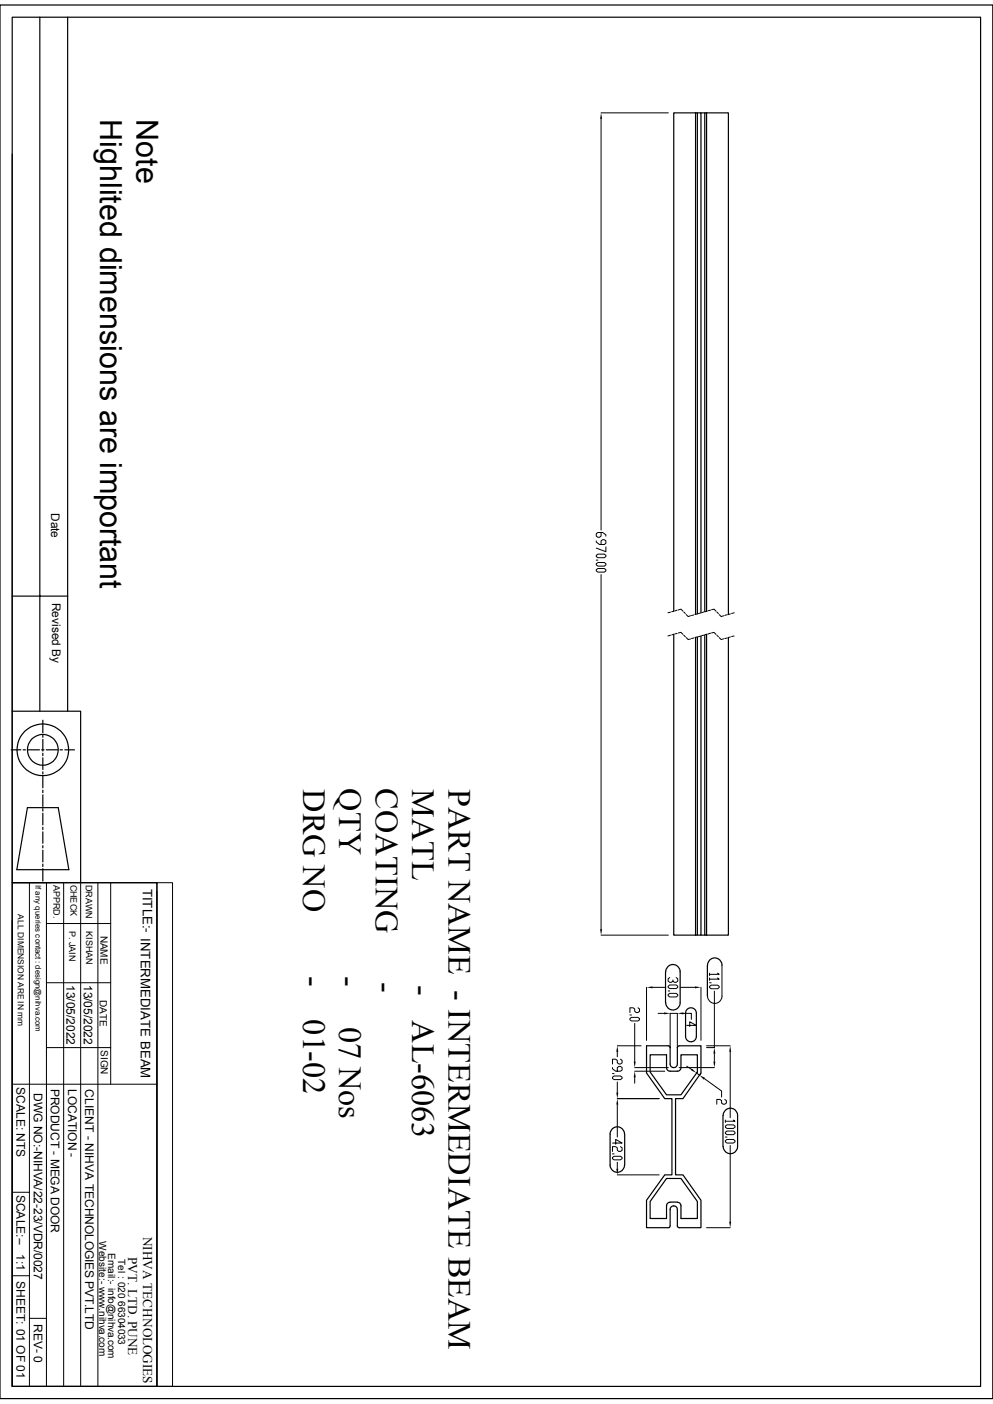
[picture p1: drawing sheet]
<svg xmlns="http://www.w3.org/2000/svg" width="210mm" height="297mm" viewBox="0 0 210 297" stroke-linecap="round" stroke-linejoin="round" font-family="sans-serif">
<g fill="none" stroke="#000" stroke-width=".25">
<path d="M0 1.1h210v294.8h-210zM2.6 3.6h204.8v289.7h-204.8zM8.4 3.6v146.9M14.3 3.6v146.9M2.6 32.6v117.9h14.5v36.2M147.1 23.9h.4v106M147.1 23.9h-4.6v105.4M147.1 23.9v106.1M147.5 23.9h.8v105.7M148.3 23.9h.8M149.4 23.9h4.7v106.1M149.4 23.9h-.3v105.5"/>
<path d="M149.4 23.9v105.4M2.6 126.1h11.7M142.5 134.2v63.6h4.6M147.1 134.8v63M147.5 134.7v63.1h-.4M148.3 134.5v63.3h-.8M149.1 134.3v63.5h.3M149.4 134.2v63.6M154.1 134.9v62.9h-4.7M2.4 158.6h2M2.6 150.5v36.2M4.9 158.6h.5"/>
<path d="M5.9 158.6h2.4M8.8 158.6h.5M9.1 152.4v2.6M9.1 155.4v.6M9.1 156.4v2.5M9.1 159.3v.6M9.8 158.6h2.4M12.7 158.6h.5M13.7 158.6h2M5.8 170.9h6.5l2.3 13.1h-11zM9.1 160.3v2.5M9.1 163.3v.4"/>
<path d="M9.1 164.3v2.4M9.1 167.2v.5M9.1 168.1v2.5M9.1 171.1v.5M9.1 172v2.5M9.1 175v.5M9.1 176v2.4M9.1 178.9v.5M9.1 179.9v2.4M2.6 186.7h30.6v106.6h-30.6zM2.6 194.8v98.5M9.1 183.8v2.6"/>
<path d="M9.1 182.8v.5M148.3 197.8h.8M140.8 205.6v6.5M140.8 205.6a1.52 1.52 0 0 1 1.5-1.6 1.52 1.52 0 0 1 1.5 1.6v6.5a1.52 1.52 0 0 1-1.5 1.6 1.52 1.52 0 0 1-1.5-1.6M145.2 213.7a1.15 1.15 0 0 1 1.3-.5 1.15 1.15 0 0 1 .8 1.1v4.9a1.14 1.14 0 0 1-1.2 1.2 1.14 1.14 0 0 1-1.1-1.2v-4.9zM149.6 204.2v6.5M149.6 204.2a1.52 1.52 0 0 1 1.6-1.6 1.52 1.52 0 0 1 1.5 1.6M132.1 239.9a1.52 1.52 0 0 0-1.5-1.5 1.52 1.52 0 0 0-1.6 1.5v6.6a1.52 1.52 0 0 0 1.6 1.5 1.52 1.52 0 0 0 1.5-1.5M132.1 239.9v6.6M136.7 221.2l4.9 .1 .1 .3v3.5a.76 .76 0 0 0 .8 .7 .76 .76 0 0 0 .8-.7v-3.5l.1-.2 .2-.2h4.7v5.8l-3.9 5.4h-1.5v16.1h1.5l3.9 5.4v5.8h-4.8l-.2-.4v-3.4a.76 .76 0 0 0-.8-.8 .76 .76 0 0 0-.8 .8v3.4l-.1 .4h-4.9v-5.8l3.9-5.4h1.5v-16.1h-1.5l-3.9-5.4zM137.5 223.1h3.5v2.7a.73 .73 0 0 0 .7 .8h1.6a.73 .73 0 0 0 .7-.8v-2.7h3.5v3.7l-3.5 4.8h-3l-3.5-4.8zM152.9 236v6.5"/>
<path d="M153 236a1.52 1.52 0 0 1 1.5-1.6 1.52 1.52 0 0 1 1.5 1.6v6.5a1.52 1.52 0 0 1-1.5 1.6 1.52 1.52 0 0 1-1.5-1.6M141.7 254.3a.73 .73 0 0 0-.7 .8v2.7h-3.5v-3.6l3.5-4.9h3l3.5 4.9v3.6h-3.5v-2.7a.73 .73 0 0 0-.7-.8M141.7 254.3h1.6"/>
<circle cx="9.1" cy="158.6" r="5.5"/>
<circle cx="9.1" cy="158.6" r="3.3"/>
</g>
<g fill="none" stroke="#000" stroke-width=".21">
<path d="M127.1 23.9h14.3M127.1 25.1v87M126.1 118.5h.3M126.1 117.5l.3-.3h1.4l.3 .3v.2l-.3 .3h-1.4l-.3-.3zM126.1 119.3l.3-.3h1.4l.3 .3v.2l-.3 .3h-1.4l-.3-.3zM126.1 114.4v.3l.7 .5h1l.3-.3v-.5l-.3-.2h-.3l-.4 .2v.8M127.1 112.6v.8l-.3 .3h-.4l-.3-.3v-.5l.3-.3h1.1l.6 .6v.2M128.1 115.7v1l-2-.7M126.1 120.5l.3-.2h1.4l.3 .2v.3l-.3 .2h-1.4l-.3-.2zM127.1 121.5v75.1M141.8 129.5l-.5 .1M141.8 134.4l-.5 .1"/>
<path d="M142.5 129.3l-.4 .1M142.5 134.2l-.4 .1M143.2 129.1l-.5 .1M143.2 134l-.5 .1M143.5 129l.5-.1 .4 .4M143.5 133.9l.5-.1 .4 .4M144.6 129.5l.3 .3M144.6 134.4l.3 .3M145.1 130l.4 .4 .5-.1M145.1 134.9l.4 .4 .5-.1M146.7 130.1l-.4 .1M146.7 135l-.4 .1"/>
<path d="M147.4 129.9l-.4 .1M147.4 134.7l-.4 .2M148.2 129.7l-.5 .1M148.2 134.6l-.5 .1M148.8 129.5l-.4 .1M148.8 134.4l-.4 .1M149.6 129.3l-.5 .1M149.6 134.2l-.5 .1M150.3 129.1l-.5 .1M150.3 133.9l-.5 .2M150.5 129l.5-.1 .4 .4M150.5 133.9l.5-.1 .4 .4"/>
<path d="M151.6 129.5l.3 .3M151.6 134.4l.3 .3M152.1 130l.4 .4 .6-.1M152.1 134.9l.4 .4 .6-.2M153.8 130l-.5 .2M153.8 135l-.5 .1M154.5 129.9l-.5 .1M154.5 134.7l-.5 .2M155.3 129.6l-.6 .2M155.3 134.5l-.6 .2M2.6 186.7h30.6M6.2 186.7v106.6"/>
<path d="M9.8 195.4h13.6M9.8 186.7v106.6M13.5 186.7v106.6M17.1 186.7v106.6M20.7 186.7v106.6M23.4 186.7v42.7M33.2 186.7h3.3v106.6h-3.3zM33.2 188.6v104.7M127.1 197.8h14.3M9.8 207.9h13.6M133.2 215.5l.4-.3h1.3l.4 .3v.2l-.4 .3h-1.3l-.4-.3zM133.2 214.7h.4"/>
<path d="M134.2 216.5v8.1M134.9 213.2l.4 .2v.6l-.4 .2h-.3l-.4-.2v-.6l-.3-.2h-.7v1M136.7 208.9v11.2M138 208.9h2.8M139.2 214.4h1.3M141.3 208.6l.3-.2h1.4l.3 .2v.3l-.3 .2h-1.4l-.3-.2zM141.3 210.4l.3-.3h1.4l.3 .3v.3l-.3 .2h-1.4l-.3-.2zM141.3 209.6h.3M141.6 206.8l-.3 .3v.5l.3 .2h.4l.3-.2M143 206.8l.3 .3v.5l-.3 .2h-.3l-.4-.2v-.3M143.8 208.9h3.2M144.5 214.4h1.7v1.2"/>
<path d="M145.2 216.9h2l-1.3-.7v1M148.3 208.9v11.2M150.1 205.9v.5M150.1 206.9v.5M150.1 207.9h.3M150.1 208.7l.3-.3h1.4l.3 .3v.2l-.3 .3h-1.4l-.3-.3zM151.1 209.7v11.9h-1.7M151.8 205.9l.3 .2h-2M151.8 206.9l.3 .2h-2M152.7 204.2v6.5a1.52 1.52 0 0 1-1.5 1.6 1.52 1.52 0 0 1-1.6-1.6M2.6 229.4h30.6M9.8 221.6h13.6"/>
<path d="M129.5 227.1h.4M129.5 227.9l.4-.3h1.3l.4 .3v.2l-.4 .3h-1.3l-.4-.3zM129.5 225.8v.3l.7 .5h1l.4-.2v-.6l-.4-.2h-.3l-.3 .2v.8M130.6 221.2h5M130.6 232.4h8.8M130.6 222.5v1.1M130.6 228.9v2.2M130.6 233.7v6.8M131.2 224.1l.4 .2v.5l-.4 .3h-.3l-.3-.3v-.5l-.4-.2h-.7v1M134.2 225.8h7.2M134.2 226.6h6.4M134.2 227.9v1.3"/>
<path d="M141.7 221.6v-7.2h1.6v7.2M143.6 225.8h7.5M145.2 225.6l1.1 .7M147.5 226.8l-.2 .2 .7 .5 .3-.5M149 228.2l3.6 2.6v1.3M149.4 221.2h5M151.1 222.9v1.7M153.3 232.6l.3 .2v.5l-.3 .3h-.3l-.4-.3v-.5l-.3-.2h-.7v1M153.4 238.2l.4-.2h1.3l.3 .2v.3l-.3 .2h-1.3l-.4-.2zM153.4 239.5l.4-.2h1.3l.3 .2v.3l-.3 .2h-1.3l-.4-.2zM153.4 236.9v.5M154.4 222.5v13.9"/>
<path d="M155.1 236.9l.3 .3h-2M2.6 252.2h3.6M129.5 241.8h2.1l-1.4-.8v1.1M129.5 244.1h.4M129.5 244.9l.4-.3h1.3l.4 .3v.2l-.4 .3h-1.3l-.4-.3zM130.6 245.9v1.4M130.6 248.5h8.8M131.2 242.6l.4 .2v.5l-.4 .3h-.3l-.3-.3v-.5l-.4-.2h-.7v1M149.4 259.7h5M153.4 241.3l.4-.3h1.3l.3 .3v.3l-.3 .2h-1.3l-.4-.2zM153.4 240.5h.4M154.4 242.3v16.1"/>
<path d="M2.6 269.9h3.6M6.2 278.9h3.6"/>
</g>
<g fill="#000">
<path d="M127.1 23.9l.2 1.2h-.4zM126.9 196.6h.4l-.2 1.2zM136.7 208.9l1.3-.2v.4zM140.5 214.2l1.2 .2-1.2 .2zM143.3 214.4l1.2-.2v.4zM147 208.7l1.3 .2-1.3 .2zM130.6 221.2l.2 1.3h-.5zM130.3 231.1h.5l-.2 1.3zM130.6 232.4l.2 1.3h-.5zM134.2 226.6l.3 1.3h-.5zM134 224.6h.5l-.3 1.2zM146.4 226.1l.9 .9-1.1-.6z"/>
<path d="M148 227.5l1.1 .5-.3 .4zM150.9 224.6h.4l-.2 1.2zM151.1 221.6l.2 1.3h-.4zM154.4 221.2l.2 1.3h-.4zM130.3 247.3h.5l-.2 1.2zM154.2 258.4h.4l-.2 1.3z"/>
</g>
<g font-size="6.8">
<text x="64.1" y="166.9" transform="rotate(90 64.1 166.9)">DRG NO</text>
<text x="71.8" y="166.8" transform="rotate(90 71.8 166.8)">QTY</text>
<text x="79.5" y="166.8" transform="rotate(90 79.5 166.8)">COATING</text>
<text x="87.2" y="166.9" transform="rotate(90 87.2 166.9)">MATL</text>
<text x="94.9" y="166.9" transform="rotate(90 94.9 166.9)">PART NAME - INTERMEDIATE BEAM</text>
<text x="64.1" y="206.5" transform="rotate(90 64.1 206.5)">-</text>
<text x="71.8" y="206.4" transform="rotate(90 71.8 206.4)">-</text>
<text x="79.5" y="207.7" transform="rotate(90 79.5 207.7)">-</text>
<text x="87.2" y="208.4" transform="rotate(90 87.2 208.4)">-</text>
<text x="64.1" y="215.7" transform="rotate(90 64.1 215.7)">01-02</text>
<text x="87.2" y="215.8" transform="rotate(90 87.2 215.8)">AL-6063</text>
<text x="71.8" y="217.2" transform="rotate(90 71.8 217.2)">07 Nos</text>
</g>
<g font-size="6.4">
<text x="21.2" y="25.1" transform="rotate(90 21.2 25.1)">Highlited dimensions are important</text>
<text x="28.9" y="25.2" transform="rotate(90 28.9 25.2)">Note</text>
</g>
<g font-size="2.8">
<text x="30.2" y="188" transform="rotate(90 30.2 188)">TITLE:- INTERMEDIATE BEAM</text>
<text x="30.3" y="261.6" transform="rotate(90 30.3 261.6)">NIHVA TECHNOLOGIES</text>
<text x="27.1" y="265.9" transform="rotate(90 27.1 265.9)">PVT. LTD. PUNE</text>
</g>
<g font-size="2.5">
<text x="10.8" y="108.5" transform="rotate(90 10.8 108.5)">Date</text>
<text x="11" y="127.5" transform="rotate(90 11 127.5)">Revised By</text>
<text x="14.1" y="208.4" transform="rotate(90 14.1 208.4)">13/05/2022</text>
<text x="17.7" y="208.3" transform="rotate(90 17.7 208.3)">13/05/2022</text>
<text x="3.5" y="230" transform="rotate(90 3.5 230)">SCALE: NTS</text>
<text x="7.2" y="231.2" transform="rotate(90 7.2 231.2)">DWG NO:-NIHVA/22-23/VDR/0027</text>
<text x="10.8" y="230.3" transform="rotate(90 10.8 230.3)">PRODUCT - MEGA DOOR</text>
<text x="14.4" y="230.3" transform="rotate(90 14.4 230.3)">LOCATION -</text>
<text x="18" y="230.4" transform="rotate(90 18 230.4)">CLIENT - NIHVA TECHNOLOGIES PVT.LTD</text>
<text x="3.5" y="252.7" transform="rotate(90 3.5 252.7)">SCALE:--</text>
<text x="3.5" y="265.3" transform="rotate(90 3.5 265.3)">1:1</text>
<text x="3.5" y="271" transform="rotate(90 3.5 271)">SHEET: 01 OF 01</text>
<text x="7.2" y="280" transform="rotate(90 7.2 280)">REV- 0</text>
</g>
<g font-size="2.1">
<text x="21.3" y="197.9" transform="rotate(90 21.3 197.9)">NAME</text>
<text x="21.1" y="211.5" transform="rotate(90 21.1 211.5)">DATE</text>
<text x="21.3" y="222.1" transform="rotate(90 21.3 222.1)">SIGN</text>
<text x="21" y="262.6" transform="rotate(90 21 262.6)">Website:- www.nihva.com</text>
<text x="22.9" y="265" transform="rotate(90 22.9 265)">Email:- info@nihva.com</text>
<text x="25" y="266.3" transform="rotate(90 25 266.3)">Tel : 020 66304033</text>
</g>
<g font-size="1.9">
<text x="11.3" y="187.2" transform="rotate(90 11.3 187.2)">APPRD.</text>
<text x="14.9" y="187.1" transform="rotate(90 14.9 187.1)">CHECK</text>
<text x="18.1" y="187.2" transform="rotate(90 18.1 187.2)">DRAWN</text>
<text x="14.6" y="196.9" transform="rotate(90 14.6 196.9)">P. JAIN</text>
<text x="18.2" y="197" transform="rotate(90 18.2 197)">KISHAN</text>
</g>
<text font-size="1.8" x="3.8" y="193.4" transform="rotate(90 3.8 193.4)">ALL DIMENSION ARE IN mm</text>
<text font-size="1.7" x="7.5" y="187.2" transform="rotate(90 7.5 187.2)">If any queries contact : design@nihva.com</text>
</svg>
